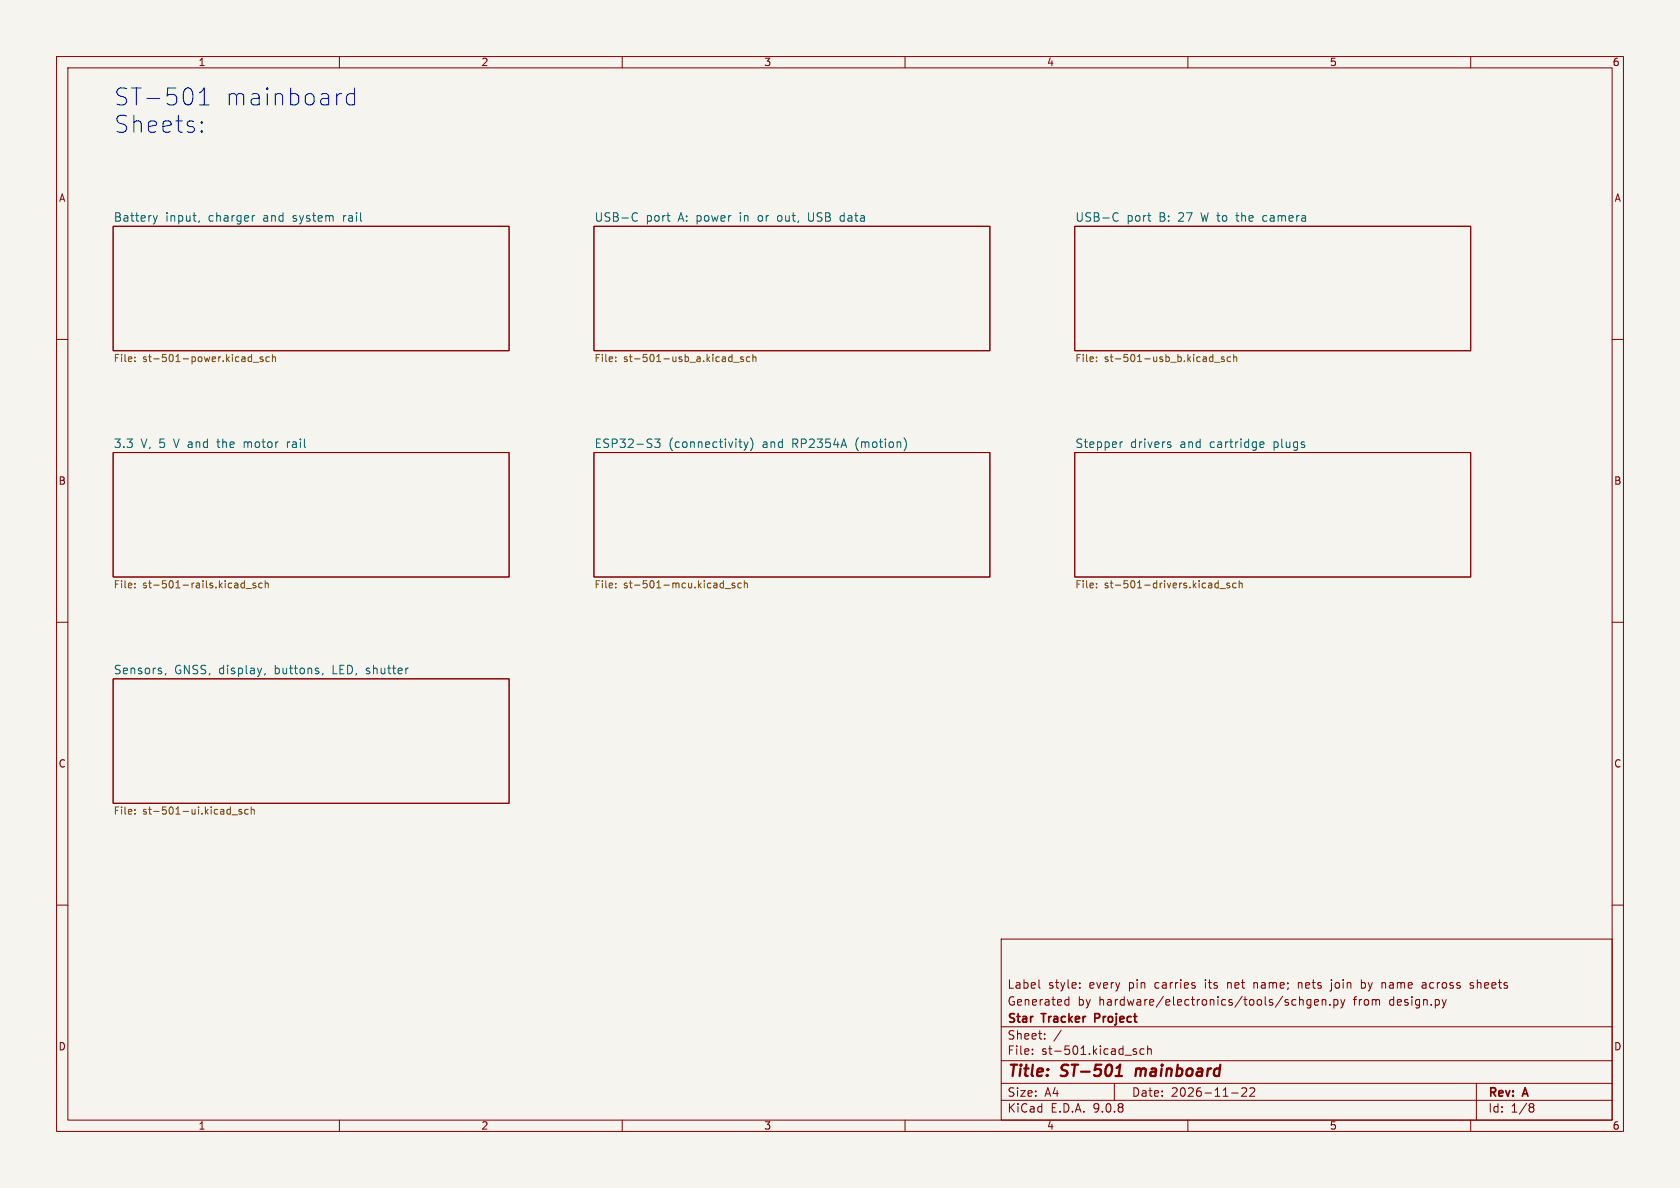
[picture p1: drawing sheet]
<svg xmlns="http://www.w3.org/2000/svg" width="297mm" height="210mm" viewBox="0 0 297 210" stroke-linecap="round" stroke-linejoin="round" font-family="sans-serif">
<path d="M0 0h297v210h-297z" fill="#f5f4ef" stroke="#f5f4ef" stroke-width=".18"/>
<g fill="none" stroke="#840000" stroke-width=".18">
<path d="M10 10h277v190h-277zM12 12h273v186h-273zM60 10v2M110 10v2M160 10v2M210 10v2M260 10v2M20 40h70v22h-70zM105 40h70v22h-70zM190 40h70v22h-70zM10 60h2M285 60h2"/>
<path d="M20 80h70v22h-70zM105 80h70v22h-70zM190 80h70v22h-70zM10 110h2M285 110h2M20 120h70v22h-70zM10 160h2M177 166h108v32h-108zM183.7 174.5l.2 .2M188.4 177.6h.6M188.4 176.8h.6M189 176.2v1.5"/>
<path d="M190.9 174.6v.1M190.9 173.8v.1M221.7 173.7v1M221.7 173.8h.1M229.5 173.7v1M229.7 176.8l.3-.1 .3 .1 .1 .9M229.7 176.2v1.5M229.7 173.7l-.2 .1M231.7 176.8l-.4-.1-.3 .3v.4l.2 .2h.5M231.7 176.7v1.2l-.2 .3-.4-.1M232.4 177.2l.7-.1-.1-.3-.4-.1-.2 .2 .1 .7h.5M233.7 176.8l.3-.1 .3 .1 .1 .9"/>
<path d="M233.7 176.7v1M235.1 177.6v.1M235.4 173.2v.1M235.4 173.7v1.3l-.3 .2M235.8 176.8l.4-.1 .3 .3v.4l-.1 .2h-.6M235.8 176.7v1.5M237 176.7l.4 1M237.4 177.7l-.2 .4-.2 .1M237.7 176.7l-.3 1M240.7 173.2v1.5M240.7 173.8h.5M240.7 174.6h.5"/>
<path d="M244.5 173.7l.4 .1 .1 .1v.8M251.5 173.8h.5l.1 .9M251.5 174.6h.6M252.1 174.1l-.6 .1M255.7 176.7l-.4 1M260.5 173.8l-.4-.1-.2 .2 .1 .2 .5 .2v.3h-.6M285 160h2M60 198v2M110 198v2M160 198v2M177 194.5h108M177 191.5h108"/>
<path d="M177 187.5h108M177 181.5h108M182.5 186.3v.1M182.5 185.5v.1M184.7 183.6v.1M184.7 182.8v.1M187.6 182.1l-1.3 2M197 191.5v3M200.3 185.7l.7 .4-.3 .3-.4-.1M200.9 185.5l-.4-.1-.2 .2M202.2 185.5l-.4-.1-.3 .3v.4l.2 .2h.5M202.9 185.5l.2-.1 .4 .1v.9"/>
<path d="M202.9 184.9v1.5M210 198v2M217.7 193.2h1.2M219.5 192.4l.6-.1 .2 .1 .1 .3-.9 1.1h.9M221 192.4l.5-.1 .2 .1 .1 .3-.9 1.1h.9M260 198v2M261 191.5v6.5M270.6 195.1l.4 .1 .2 .2-.3 .3M270.6 195.7h.3M270.9 195.7l.2 .2 .1 .4-.2 .2-.4 .1"/>
</g>
<path d="M197.2 190.2h1.1M197.6 188.7l.4-.5-.2 2M200.9 188.9l-.2 1.3" fill="none" stroke="#840000" stroke-width=".4"/>
<path d="M193.6 180h.5M194.1 179.2h-.5v1.5" fill="none" stroke="#840000" stroke-width=".3"/>
<g fill="none" stroke="#006464" stroke-width=".18">
<path d="M27.1 38.1l.4 1M27.5 39.1l-.2 .4M27.8 38.1l-.3 1M35.2 39l-.1 .3M45 38.1l-.3 .2M112 37.7l.4-.1 .3 .2M112.7 39l-.3 .1-.4-.1M117.9 38.1h.6M118.3 39.1h.2M143 37.6v1.2l.1 .2M148.5 38.8l.3 .3M148.8 38.1l-.3 .3"/>
<path d="M197 37.7l.4-.1 .3 .2M197.7 39l-.3 .1-.4-.1M202.9 38.1h.6M203.3 39.1h.2M223.3 38.3v.7M50.8 78.1v1M51 78.2l-.2 .2M115.7 77.6h1l-.5 .6 .4 .1v.7l-.2 .1h-.4l-.3-.1M130.6 78.1h.6M131 79.1h.2M131.5 78.1l.4 1M131.9 79.1l-.2 .4-.2 .1"/>
<path d="M132.2 78.1l-.3 1M132.7 77.4a1.72 1.72 0 0 1 0 2.3M159.8 77.4a1.72 1.72 0 0 1 0 2.3M198.5 78.1l-.3 .1-.2 .2M206.6 78.6l.4 .1v.2l-.2 .2h-.3M206.6 78.1l.4 .1M222.8 79h.6M222.8 78.2l.4-.1 .3 .4-.8 .1M29.3 119l-.1 .3M46.9 119l-.2 .3M57.1 119l-.1 .3"/>
</g>
<g fill="none" stroke="#725600" stroke-width=".18">
<path d="M23.8 63.8v.1M23.8 63.1v.2M44.4 63.1h.1M44.5 62.7v1.2M44.5 63.9h-.1M44.8 64h.9M46.5 63.1h-.3l-.2 .2v.1l.5 .2v.3h-.5M47.6 63.1h-.3l-.3 .2 .1 .6h.5M48.2 63.2l.1-.1h.3l.1 .8M48.2 62.7v1.2M108.8 63.8v.1M108.8 63.1v.2"/>
<path d="M129.3 63.1h.1M129.4 62.7v1.2M129.4 63.9h-.1M129.7 64h1M131.4 63.1h-.3l-.2 .2 .1 .1 .4 .2v.3h-.5M132.6 63.1h-.4l-.2 .2 .1 .6h.5M133.1 63.2l.2-.1h.3v.8M133.1 62.7v1.2M193.8 63.8v.1M193.8 63.1v.2M214.3 63.1h.1M214.4 62.7v1.2"/>
<path d="M214.4 63.9h-.1M214.7 64h1M216.4 63.1h-.3l-.2 .2 .1 .1 .4 .2v.3h-.5M217.6 63.1h-.4l-.2 .2 .1 .6h.5M218.1 63.2l.2-.1h.3v.8M218.1 62.7v1.2M23.8 103.1v.2M23.8 103.8v.1M42.7 103.9h.5M42.7 103.1h.5M43.2 102.7v1.2M43.5 104h1"/>
<path d="M45.2 103.1h-.3l-.2 .2 .1 .1 .4 .2v.3h-.5M46.3 103.1h-.3l-.3 .2 .2 .6h.4M46.9 103.2l.2-.1h.3v.8M46.9 102.7v1.2M108.8 103.1v.2M108.8 103.8v.1M128.2 104h1M129.9 103.1h-.3l-.2 .2 .1 .1 .4 .2v.3h-.5M131 103.1h-.3l-.3 .2 .2 .6h.4M131.6 103.2l.2-.1h.3v.8M131.6 102.7v1.2M193.8 103.1v.2"/>
<path d="M193.8 103.8v.1M214.8 103.8l.2 .1h.4M215.4 103.1h-.4l-.2 .1M215.4 102.7v1.2M215.7 104h.9M217.4 103.1h-.3l-.2 .2 .1 .1 .4 .2v.3h-.5M218.5 103.1h-.3l-.3 .2 .1 .6h.5M219.1 103.2l.1-.1h.4v.8M219.1 102.7v1.2M23.8 143.1v.2M23.8 143.8v.1M41 144h1"/>
<path d="M42.7 143.1h-.3l-.2 .2 .1 .1 .4 .2v.3h-.5M43.9 143.1h-.4l-.2 .2 .1 .6h.5M44.4 143.2l.2-.1h.3l.1 .8M44.4 142.7v1.2"/>
</g>
<path d="M35.2 18.5h1.8M35.2 16.4l.6-.4 .3-.5v3M62.7 16.7l-.3-.2h-.6l-.4 .3-.2 .3v.9l.3 .4 .3 .1h.6l.3-.1M62.7 15.5v3M35.7 23.1l.1 .1-.1 .2M35.7 23.1l-.2 .1 .2 .2M35.7 21.5v.3M35.7 23.1v.3M35.7 21.5l.1 .2-.1 .1M35.7 21.5l-.2 .2 .2 .1" fill="none" stroke="#0000c2" stroke-width=".18"/>
<g font-size="4.2" fill="#0000c2">
<text x="20" y="18.9">ST-501</text>
<text x="20" y="23.7">Sheets:</text>
<text x="39.6" y="18.9">mainboard</text>
</g>
<g font-size="2.8" fill="#840000">
<text x="178" y="190.9">Title:</text>
<text x="187.7" y="190.9">ST-501</text>
<text x="201.6" y="190.9">mainboard</text>
</g>
<g font-size="2.1" fill="#006464">
<text x="20" y="39.3">Battery</text>
<text x="29.2" y="39.3">input,</text>
<text x="36.9" y="39.3">charger</text>
<text x="46.7" y="39.3">and</text>
<text x="52.1" y="39.3">system</text>
<text x="61.1" y="39.3">rail</text>
<text x="105" y="39.3">USB-C</text>
<text x="114.2" y="39.3">port</text>
<text x="120" y="39.3">A: power</text>
<text x="131.1" y="39.3">in</text>
<text x="134.4" y="39.3">or</text>
<text x="138" y="39.3">out,</text>
<text x="143.6" y="39.3">USB</text>
<text x="149.4" y="39.3">data</text>
<text x="190" y="39.3">USB-C</text>
<text x="199.2" y="39.3">port</text>
<text x="205" y="39.3">B:</text>
<text x="208.5" y="39.3">27</text>
<text x="212.6" y="39.3">W to</text>
<text x="219.2" y="39.3">the</text>
<text x="224" y="39.3">camera</text>
<text x="20" y="79.3">3.3</text>
<text x="24.9" y="79.3">V, 5</text>
<text x="30.9" y="79.3">V and</text>
<text x="38.9" y="79.3">the</text>
<text x="43.7" y="79.3">motor</text>
<text x="51.5" y="79.3">rail</text>
<text x="105" y="79.3">ESP32-S3</text>
<text x="118.2" y="79.3">(connectivity)</text>
<text x="134.8" y="79.3">and</text>
<text x="140.2" y="79.3">RP2354A</text>
<text x="151.5" y="79.3">(motion)</text>
<text x="190" y="79.3">Stepper</text>
<text x="199.8" y="79.3">drivers</text>
<text x="208.7" y="79.3">and</text>
<text x="214" y="79.3">cartridge</text>
<text x="225.4" y="79.3">plugs</text>
<text x="20" y="119.3">Sensors,</text>
<text x="30.8" y="119.3">GNSS, display,</text>
<text x="48.7" y="119.3">buttons,</text>
<text x="59.1" y="119.3">LED, shutter</text>
</g>
<g font-size="2.1" fill="#840000">
<text x="178" y="178">Generated</text>
<text x="178" y="175">Label</text>
<text x="185.3" y="175">style:</text>
<text x="190.5" y="178">by</text>
<text x="192.6" y="175">every</text>
<text x="194.3" y="178">hardware/electronics/tools/schgen.py</text>
<text x="199.7" y="175">pin</text>
<text x="204.4" y="175">carries</text>
<text x="213.4" y="175">its</text>
<text x="217.5" y="175">net</text>
<text x="222.3" y="175">name;</text>
<text x="230.3" y="175">nets</text>
<text x="236.3" y="175">join</text>
<text x="239.5" y="178">from</text>
<text x="241.8" y="175">by</text>
<text x="245.6" y="175">name</text>
<text x="245.9" y="178">design.py</text>
<text x="252.9" y="175">across</text>
<text x="261.5" y="175">sheets</text>
<text x="178" y="184">Sheet:</text>
<text x="178" y="181.2">Star</text>
<text x="184.3" y="181.2">Tracker</text>
<text x="194.2" y="181.2">Project</text>
<text x="178" y="186.7">File:</text>
<text x="184.1" y="186.7">st-501.kicad_sch</text>
<text x="178" y="196.9">KiCad</text>
<text x="178" y="194.1">Size:</text>
<text x="184.7" y="194.1">A4</text>
<text x="185.7" y="196.9">E.D.A.</text>
<text x="193.3" y="196.9">9.0.8</text>
<text x="200" y="194.1">Date:</text>
<text x="207" y="194.1">2026-11-22</text>
<text x="263" y="194.3">Rev:</text>
<text x="263" y="196.9">Id:</text>
<text x="267.1" y="196.9">1/8</text>
<text x="269.4" y="194.3">A</text>
</g>
<g font-size="1.8" fill="#840000">
<text x="35" y="11.9">1</text>
<text x="85" y="11.9">2</text>
<text x="135" y="11.9">3</text>
<text x="185" y="11.9">4</text>
<text x="235" y="11.9">5</text>
<text x="285" y="11.9">6</text>
<text x="10.3" y="35.9">A</text>
<text x="285.3" y="35.9">A</text>
<text x="10.3" y="85.9">B</text>
<text x="285.3" y="85.9">B</text>
<text x="10.3" y="135.9">C</text>
<text x="285.3" y="135.9">C</text>
<text x="10.3" y="185.9">D</text>
<text x="285.3" y="185.9">D</text>
<text x="35" y="199.9">1</text>
<text x="85" y="199.9">2</text>
<text x="135" y="199.9">3</text>
<text x="185" y="199.9">4</text>
<text x="235" y="199.9">5</text>
<text x="285" y="199.9">6</text>
</g>
<g font-size="1.8" fill="#725600">
<text x="20" y="64.3">File:</text>
<text x="25.2" y="64.3">st-501-power.kicad_sch</text>
<text x="105" y="64.3">File:</text>
<text x="110.2" y="64.3">st-501-usb_a.kicad_sch</text>
<text x="190" y="64.3">File:</text>
<text x="195.2" y="64.3">st-501-usb_b.kicad_sch</text>
<text x="20" y="104.3">File:</text>
<text x="25.2" y="104.3">st-501-rails.kicad_sch</text>
<text x="105" y="104.3">File:</text>
<text x="110.2" y="104.3">st-501-mcu.kicad_sch</text>
<text x="190" y="104.3">File:</text>
<text x="195.2" y="104.3">st-501-drivers.kicad_sch</text>
<text x="20" y="144.3">File:</text>
<text x="25.2" y="144.3">st-501-ui.kicad_sch</text>
</g>
</svg>
